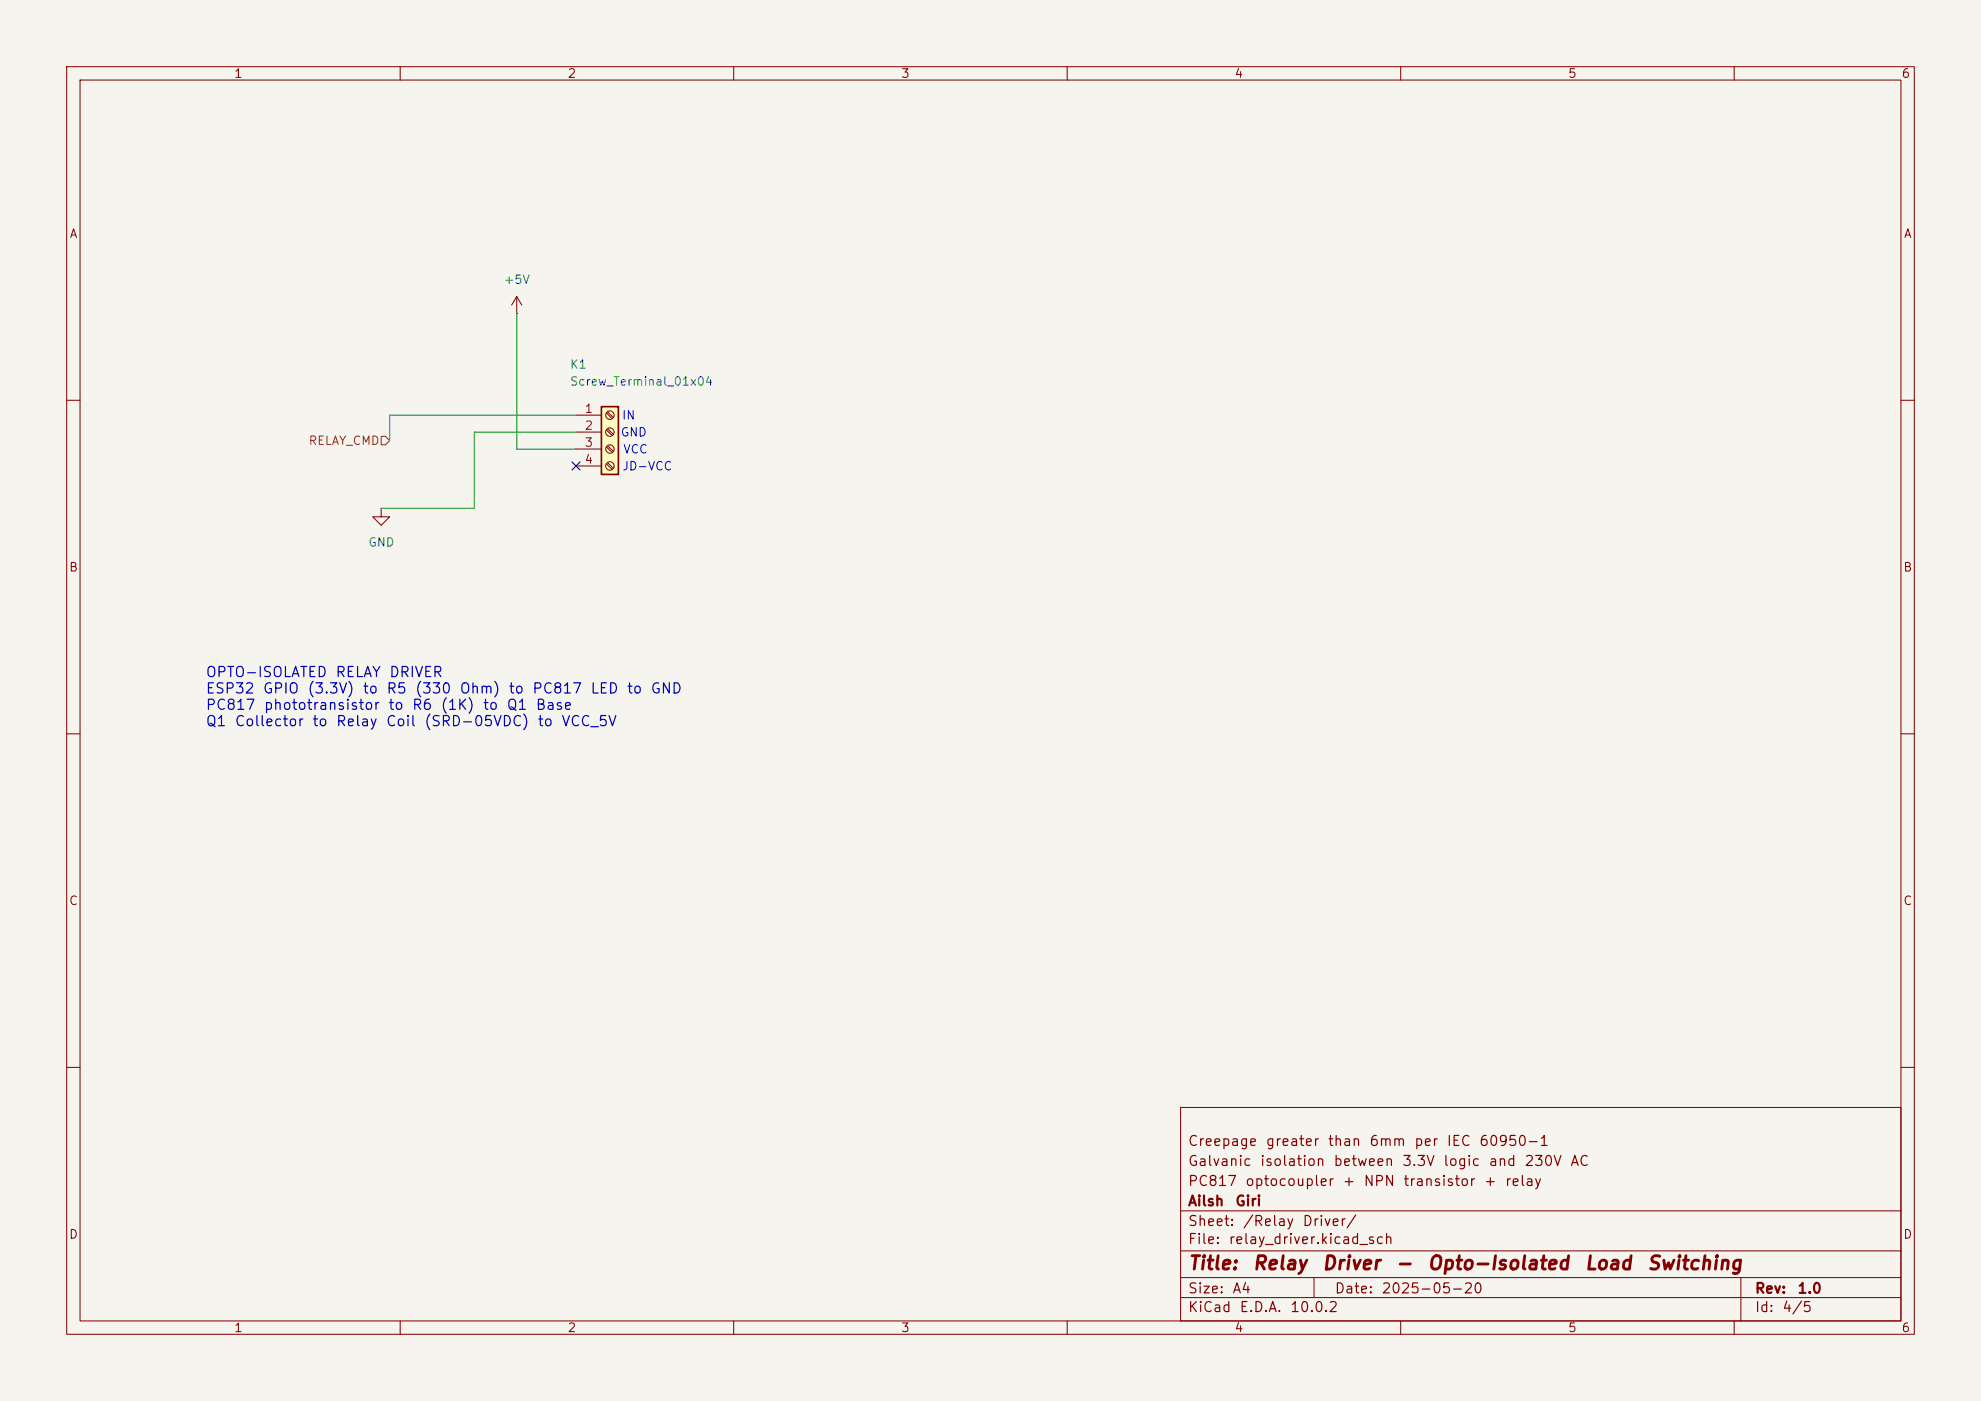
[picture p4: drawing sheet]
(kicad_sch
 (version 20260306)
 (generator "eeschema")
 (generator_version "10.0")
 (paper "A4")
 (title_block
  (title "Relay Driver - Opto-Isolated Load Switching")
  (date "2025-05-20")
  (rev "1.0")
  (company "Ailsh Giri")
  (comment 1 "PC817 optocoupler + NPN transistor + relay")
  (comment 2 "Galvanic isolation between 3.3V logic and 230V AC")
  (comment 3 "Creepage greater than 6mm per IEC 60950-1"))
 (lib_symbols
  (symbol "Connector:Screw_Terminal_01x04"
   (pin_names
    (offset 1.016) (hide yes)) (exclude_from_sim no) (in_bom yes) (on_board yes)
   (in_pos_files yes)
   (duplicate_pin_numbers_are_jumpers no)
   (property "Reference" "J" (at 0 5.08 0) (show_name no) (do_not_autoplace no) (effects (font (size 1.27 1.27))))
   (property "Value" "Screw_Terminal_01x04" (at 0 -7.62 0) (show_name no) (do_not_autoplace no) (effects (font (size 1.27 1.27))))
   (property "Footprint" "" (at 0 0 0) (show_name no) (do_not_autoplace no) (hide yes) (effects (font (size 1.27 1.27))))
   (property "Datasheet" "" (at 0 0 0) (show_name no) (do_not_autoplace no) (hide yes) (effects (font (size 1.27 1.27))))
   (property "Description" "Generic screw terminal, single row, 01x04, script generated (kicad-library-utils/schlib/autogen/connector/)" (at 0 0 0) (show_name no) (do_not_autoplace no) (hide yes) (effects (font (size 1.27 1.27))))
   (symbol "Screw_Terminal_01x04_1_1"
    (rectangle (start -1.27 3.81) (end 1.27 -6.35) (stroke (width 0.254) (type default)) (fill (type background)))
    (polyline (pts (xy -0.5334 2.8702) (xy 0.3302 2.032)) (stroke (width 0.1524) (type default)) (fill (type none)))
    (polyline (pts (xy -0.5334 0.3302) (xy 0.3302 -0.508)) (stroke (width 0.1524) (type default)) (fill (type none)))
    (polyline (pts (xy -0.5334 -2.2098) (xy 0.3302 -3.048)) (stroke (width 0.1524) (type default)) (fill (type none)))
    (polyline (pts (xy -0.5334 -4.7498) (xy 0.3302 -5.588)) (stroke (width 0.1524) (type default)) (fill (type none)))
    (polyline (pts (xy -0.3556 3.048) (xy 0.508 2.2098)) (stroke (width 0.1524) (type default)) (fill (type none)))
    (polyline (pts (xy -0.3556 0.508) (xy 0.508 -0.3302)) (stroke (width 0.1524) (type default)) (fill (type none)))
    (polyline (pts (xy -0.3556 -2.032) (xy 0.508 -2.8702)) (stroke (width 0.1524) (type default)) (fill (type none)))
    (polyline (pts (xy -0.3556 -4.572) (xy 0.508 -5.4102)) (stroke (width 0.1524) (type default)) (fill (type none)))
    (circle (center 0 2.54) (radius 0.635) (stroke (width 0.1524) (type default)) (fill (type none)))
    (circle (center 0 0) (radius 0.635) (stroke (width 0.1524) (type default)) (fill (type none)))
    (circle (center 0 -2.54) (radius 0.635) (stroke (width 0.1524) (type default)) (fill (type none)))
    (circle (center 0 -5.08) (radius 0.635) (stroke (width 0.1524) (type default)) (fill (type none)))
    (pin passive line (at -5.08 2.54 0) (length 3.81) (name "Pin_1" (effects (font (size 1.27 1.27)))) (number "1" (effects (font (size 1.27 1.27)))))
    (pin passive line (at -5.08 0 0) (length 3.81) (name "Pin_2" (effects (font (size 1.27 1.27)))) (number "2" (effects (font (size 1.27 1.27)))))
    (pin passive line (at -5.08 -2.54 0) (length 3.81) (name "Pin_3" (effects (font (size 1.27 1.27)))) (number "3" (effects (font (size 1.27 1.27)))))
    (pin passive line (at -5.08 -5.08 0) (length 3.81) (name "Pin_4" (effects (font (size 1.27 1.27)))) (number "4" (effects (font (size 1.27 1.27))))))
   (embedded_fonts no))
  (symbol "power:+5V"
   (power global)
   (pin_numbers (hide yes))
   (pin_names
    (offset 0) (hide yes)) (exclude_from_sim no) (in_bom yes) (on_board yes)
   (in_pos_files yes)
   (duplicate_pin_numbers_are_jumpers no)
   (property "Reference" "#PWR" (at 0 -3.81 0) (show_name no) (do_not_autoplace no) (hide yes) (effects (font (size 1.27 1.27))))
   (property "Value" "+5V" (at 0 3.556 0) (show_name no) (do_not_autoplace no) (effects (font (size 1.27 1.27))))
   (property "Footprint" "" (at 0 0 0) (show_name no) (do_not_autoplace no) (hide yes) (effects (font (size 1.27 1.27))))
   (property "Datasheet" "" (at 0 0 0) (show_name no) (do_not_autoplace no) (hide yes) (effects (font (size 1.27 1.27))))
   (property "Description" "Power symbol creates a global label with name \"+5V\"" (at 0 0 0) (show_name no) (do_not_autoplace no) (hide yes) (effects (font (size 1.27 1.27))))
   (symbol "+5V_0_1"
    (polyline (pts (xy -0.762 1.27) (xy 0 2.54)) (stroke (width 0) (type default)) (fill (type none)))
    (polyline (pts (xy 0 2.54) (xy 0.762 1.27)) (stroke (width 0) (type default)) (fill (type none)))
    (polyline (pts (xy 0 0) (xy 0 2.54)) (stroke (width 0) (type default)) (fill (type none))))
   (symbol "+5V_1_1"
    (pin power_in line (at 0 0 90) (length 0) (name "" (effects (font (size 1.27 1.27)))) (number "1" (effects (font (size 1.27 1.27))))))
   (embedded_fonts no))
  (symbol "power:GND"
   (power global)
   (pin_numbers (hide yes))
   (pin_names
    (offset 0) (hide yes)) (exclude_from_sim no) (in_bom yes) (on_board yes)
   (in_pos_files yes)
   (duplicate_pin_numbers_are_jumpers no)
   (property "Reference" "#PWR" (at 0 -6.35 0) (show_name no) (do_not_autoplace no) (hide yes) (effects (font (size 1.27 1.27))))
   (property "Value" "GND" (at 0 -3.81 0) (show_name no) (do_not_autoplace no) (effects (font (size 1.27 1.27))))
   (property "Footprint" "" (at 0 0 0) (show_name no) (do_not_autoplace no) (hide yes) (effects (font (size 1.27 1.27))))
   (property "Datasheet" "" (at 0 0 0) (show_name no) (do_not_autoplace no) (hide yes) (effects (font (size 1.27 1.27))))
   (property "Description" "Power symbol creates a global label with name \"GND\" , ground" (at 0 0 0) (show_name no) (do_not_autoplace no) (hide yes) (effects (font (size 1.27 1.27))))
   (symbol "GND_0_1"
    (polyline (pts (xy 0 0) (xy 0 -1.27) (xy 1.27 -1.27) (xy 0 -2.54) (xy -1.27 -1.27) (xy 0 -1.27)) (stroke (width 0) (type default)) (fill (type none))))
   (symbol "GND_1_1"
    (pin power_in line (at 0 0 270) (length 0) (name "" (effects (font (size 1.27 1.27)))) (number "1" (effects (font (size 1.27 1.27))))))
   (embedded_fonts no)))
 (text "JD-VCC"
  (exclude_from_sim no)
  (at 97.028 70.104 0)
  (effects (font (size 1.27 1.27))))
 (text "IN"
  (exclude_from_sim no)
  (at 94.234 62.484 0)
  (effects (font (size 1.27 1.27))))
 (text "VCC"
  (exclude_from_sim no)
  (at 95.25 67.564 0)
  (effects (font (size 1.27 1.27))))
 (text "GND"
  (exclude_from_sim no)
  (at 94.996 65.024 0)
  (effects (font (size 1.27 1.27))))
 (text "OPTO-ISOLATED RELAY DRIVER\nESP32 GPIO (3.3V) to R5 (330 Ohm) to PC817 LED to GND\nPC817 phototransistor to R6 (1K) to Q1 Base\nQ1 Collector to Relay Coil (SRD-05VDC) to VCC_5V"
  (exclude_from_sim no)
  (at 30.734 104.648 0)
  (effects (font (size 1.524 1.524)) (justify left)))
 (no_connect
  (at 86.36 69.85))
 (wire
  (pts (xy 57.15 76.2) (xy 71.12 76.2))
  (stroke (width 0) (type default)))
 (wire
  (pts (xy 77.47 67.31) (xy 86.36 67.31))
  (stroke (width 0) (type default)))
 (wire
  (pts (xy 71.12 64.77) (xy 86.36 64.77))
  (stroke (width 0) (type default)))
 (wire
  (pts (xy 58.42 66.04) (xy 58.42 62.23))
  (stroke (width 0) (type default)))
 (wire
  (pts (xy 71.12 76.2) (xy 71.12 64.77))
  (stroke (width 0) (type default)))
 (wire
  (pts (xy 58.42 62.23) (xy 86.36 62.23))
  (stroke (width 0) (type default)))
 (wire
  (pts (xy 77.47 46.99) (xy 77.47 67.31))
  (stroke (width 0) (type default)))
 (hierarchical_label "RELAY_CMD"
  (shape input)
  (at 58.42 66.04 180)
  (effects (font (size 1.27 1.27)) (justify right)))
 (symbol
  (lib_id "power:+5V")
  (at 77.47 46.99 0)
  (unit 1)
  (body_style 1)
  (exclude_from_sim no)
  (in_bom yes)
  (on_board yes)
  (in_pos_files yes)
  (dnp no)
  (fields_autoplaced yes)
  (property "Reference" "#PWR08" (at 77.47 50.8 0) (hide yes) (show_name no) (do_not_autoplace no) (effects (font (size 1.27 1.27))))
  (property "Value" "+5V" (at 77.47 41.91 0) (show_name no) (do_not_autoplace no) (effects (font (size 1.27 1.27))))
  (property "Footprint" "" (at 77.47 46.99 0) (hide yes) (show_name no) (do_not_autoplace no) (effects (font (size 1.27 1.27))))
  (property "Datasheet" "" (at 77.47 46.99 0) (hide yes) (show_name no) (do_not_autoplace no) (effects (font (size 1.27 1.27))))
  (property "Description" "Power symbol creates a global label with name \"+5V\"" (at 77.47 46.99 0) (hide yes) (show_name no) (do_not_autoplace no) (effects (font (size 1.27 1.27))))
  (pin "1"))
 (symbol
  (lib_id "power:GND")
  (at 57.15 76.2 0)
  (unit 1)
  (body_style 1)
  (exclude_from_sim no)
  (in_bom yes)
  (on_board yes)
  (in_pos_files yes)
  (dnp no)
  (fields_autoplaced yes)
  (property "Reference" "#PWR07" (at 57.15 82.55 0) (hide yes) (show_name no) (do_not_autoplace no) (effects (font (size 1.27 1.27))))
  (property "Value" "GND" (at 57.15 81.28 0) (show_name no) (do_not_autoplace no) (effects (font (size 1.27 1.27))))
  (property "Footprint" "" (at 57.15 76.2 0) (hide yes) (show_name no) (do_not_autoplace no) (effects (font (size 1.27 1.27))))
  (property "Datasheet" "" (at 57.15 76.2 0) (hide yes) (show_name no) (do_not_autoplace no) (effects (font (size 1.27 1.27))))
  (property "Description" "Power symbol creates a global label with name \"GND\" , ground" (at 57.15 76.2 0) (hide yes) (show_name no) (do_not_autoplace no) (effects (font (size 1.27 1.27))))
  (pin "1"))
 (symbol
  (lib_id "Connector:Screw_Terminal_01x04")
  (at 91.44 64.77 0)
  (unit 1)
  (body_style 1)
  (exclude_from_sim no)
  (in_bom yes)
  (on_board yes)
  (in_pos_files yes)
  (dnp no)
  (property "Reference" "K1" (at 85.344 54.61 0) (show_name no) (do_not_autoplace no) (effects (font (size 1.27 1.27)) (justify left)))
  (property "Value" "Screw_Terminal_01x04" (at 85.344 57.15 0) (show_name no) (do_not_autoplace no) (effects (font (size 1.27 1.27)) (justify left)))
  (property "Footprint" "Connector_PinHeader_2.54mm:PinHeader_1x04_P2.54mm_Vertical" (at 91.44 64.77 0) (hide yes) (show_name no) (do_not_autoplace no) (effects (font (size 1.27 1.27))))
  (property "Datasheet" "" (at 91.44 64.77 0) (hide yes) (show_name no) (do_not_autoplace no) (effects (font (size 1.27 1.27))))
  (property "Description" "Generic screw terminal, single row, 01x04, script generated (kicad-library-utils/schlib/autogen/connector/)" (at 91.44 64.77 0) (hide yes) (show_name no) (do_not_autoplace no) (effects (font (size 1.27 1.27))))
  (pin "1")
  (pin "2")
  (pin "4")
  (pin "3")))
